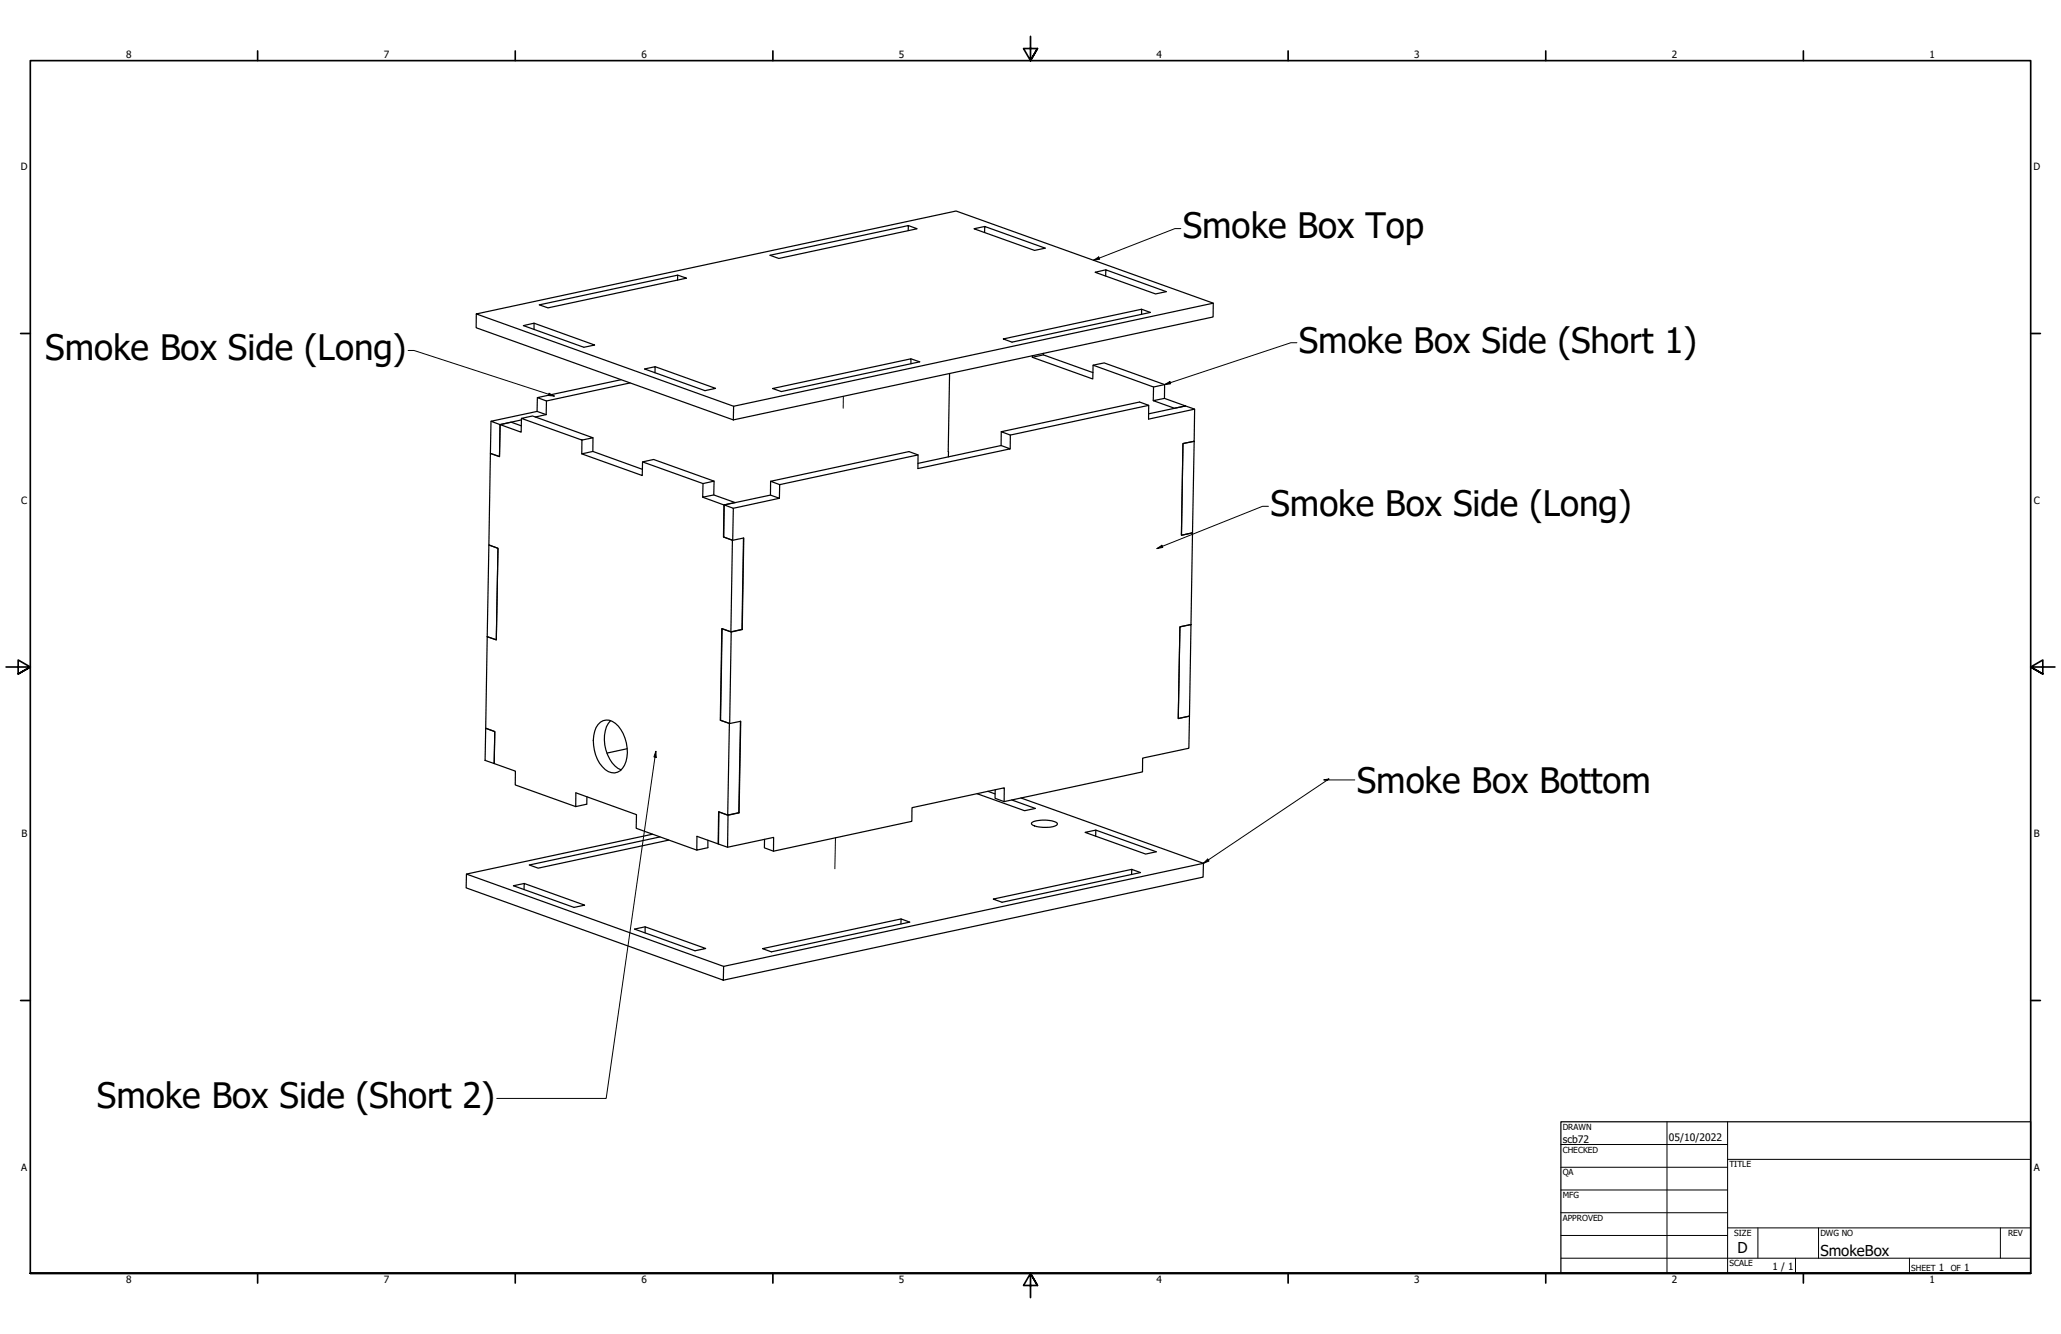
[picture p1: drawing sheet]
<svg xmlns="http://www.w3.org/2000/svg" width="864mm" height="559mm" viewBox="0 0 864 559" stroke-linecap="round" stroke-linejoin="round" font-family="sans-serif">
<!-- layer: Tweak Trail (ANSI) -->
<path d="M353.4 166.1l-.1 4.9M350.1 351l-.3 12.9" fill="none" stroke="#000" stroke-width=".42"/>
<!-- layer: Visible (ANSI) -->
<g fill="none" stroke="#000" stroke-width=".51">
<path d="M380.6 94.5l3.7 1.3-58 12.5-3.7-1.4 58-12.4v2.1M412.6 94.9l-4.5 .9 25.4 9.1 4.5-1-25.4-9v2.5M284 115.3l3.7 1.2-58.1 12.5-3.6-1.3 58-12.4-.1 2M463.4 113l-4.5 1 25.3 9.1 4.5-.9-25.3-9.2-.1 2.6M199.6 131.5l107.8 38.7-.1 5.7-107.8-38.6 .1-5.8 201-43.1 107.8 38.6-.1 5.8-201 43.1M223.8 135.4l25.4 9.1-4.5 1-25.4-9.1 4.5-1v2.6M478.3 129.5l3.7 1.4-57.9 12.4-3.7-1.3 57.9-12.5v2.1M508.4 127l-201 43.2M260.2 159.1l-35 7.5 3.8 1.4-.1 5.7M274.5 153.6l25.3 9.1-4.4 .9-25.3-9 4.4-1-.1 2.5M381.7 150.3l3.7 1.3-58 12.4-3.7-1.2 58-12.5v2.1M397.9 156.5l-.5 34.9"/>
<path d="M432.6 149.7l25.3 9.1 .1-5.8 4.7-1 25.3 9.1M432.6 149v.7l4.6-1 20.8 7.4M437.2 148v.7M458 153l25.4 9.1 4.6-1-.1 5.8M218.4 178.4l-4.2-1.6-4.7 1.1-.2 13.4-3.8-1.4-.6 38.4 3.8 1.4-.7 38.3-3.8-1.3-.7 38.4 3.8 1.4-.2 13.3 8.9 3.2-.1 5.8 25.3 9.1M218.5 175.3l4.6-1.1 25.4 9.2-4.7 .9zM218.5 175.3l-.1 5.7-8.9-3.1 9-2M225 172.3l-19.3 4.2 3.8 1.4-.2 13.4-3.8-1.4 .2-13.4M225.2 166.6l-.2 5.7 3.9 1.4M228.9 173.7l-4.6 1M264 160.4l-35 7.6M481.3 173.4l15.5-3.3 3.8 1.3-.2 13.4-4.7 1-.7 38.4 4.7-1-.7 38.4-4.6 1-.7 38.4 4.7-1-.2 13.4-19.4 4.2-.1 5.7-57.9 12.5-3.9-1.4 .1-3.6"/>
<path d="M481.3 169.8l-57.9 12.4M483.2 167.8l4.7-.9 8.9 3.2-4.7 .9zM483.4 162.1l-.2 5.7M500.6 171.4l-19.3 4.2v-5.8l-3.8-1.4-58 12.4 3.9 1.4-.1 5.8M243.8 190.1l25.3 9.1 .1-5.7 4.7-1 25.3 9M243.8 184.3v5.8l4.6-1 20.8 7.5M248.5 183.4l-.1 5.7M269.2 193.5l25.4 9.1 4.6-1.1-.1 5.8M384.7 190.6l-58 12.4M419.5 186.6l-34.9 7.5M419.5 180.8v5.8l3.8 1.4-38.7 8.3 .1-5.7-3.8-1.4-58 12.4 3.8 1.4-.1 5.7M495.7 185.8l4.7-1-.7 38.4-4.7 1z"/>
<path d="M294.4 208.3l8.9 3.2 4.7-.9M294.6 202.6l-.2 5.7 4.7-1 8.9 3.2M303.3 211.5v13.4M303.5 211.5l-.2 13.5 3.7 1.3 4.7-.9-.8 38.3M322.8 207.4l-19.3 4.1 3.8 1.4-.3 13.4M322.9 201.6l-.1 5.8 3.8 1.3-19.3 4.2M204.9 228.3l3.8 1.4-.7 38.3-3.8-1.3zM303.1 224.9l3.8 1.4-.6 38.4 4.6-1M311.5 225.4l-.6 38.3M306.3 264.7l-3.8-1.4-.6 38.4M306.4 264.7l-.6 38.4M311 263.7l-4.6 1-3.8-1.4-.7 38.5 3.9 1.3 4.6-1-.8 38.3"/>
<path d="M494.4 262.6l4.6-1-.6 38.4-4.7 1zM203.5 305.1l3.8 1.4-.2 13.3-3.8-1.3zM251.6 302.5a5.4 5.4 0 0 1 7.5 1.7 16.4 16.4 0 0 1 2.6 16.3 5.1 5.1 0 0 1-4.5 3.3 5.1 5.1 0 0 1-4.8-2.6 15.8 15.8 0 0 1-1.8-17.7zM255.8 301.9a12.6 12.6 0 0 0-1.9 12.2 12 12 0 0 0 6.4 8.4M262.8 313.6l-8.5 1.9M301.8 301.7l3.8 1.3-.7 38.4 4.7-1M310.3 302.1l-.7 38.3M245.9 333.8v3.1l-4.7 1 .1-5.8 25.4 9.1-.1 5.8 25.4 9.1M409.4 332.5l19.9 7.1 4.5-1-9.9-3.5M414 331.5l2.9 1M420.8 335.8v-5.8l-38.7 8.3v5.7l-58 12.6-3.8-1.4 .1-3.6M427.8 334.3l76.5 27.3-.2 5.8-201 43.2"/>
<path d="M273.4 349.4l-77.9 16.7M276.5 350.6l-54.7 11.7 3.7 1.4 54.7-11.8M279.8 351.7v.3M296.6 352v3.1l-4.6 1v-5.8l8.9 3.2M304.9 341.4l-3.8-1.4v13.5M305.1 341.5l-.2 13.4M309.7 340.5l-4.6 1-3.9-1.4-.1 13.5 3.8 1.3 19.3-4.1-.1 5.8M432.2 344.8a11.9 11.9 0 0 1 9.6-.6l1.2 .7v.4a11 11 0 0 1-9.5 .6l-1.3-.7zM459.2 347.7l-4.5 1 25.4 9.1 4.4-1-25.3-9.1-.1 2.6M195.5 366.1l107.7 38.7-.1 5.8-107.8-38.7zM219.6 370.1l-4.5 .9 25.4 9.1 4.5-.9-25.4-9.1v2.5M474.2 364.2l-58 12.4 3.7 1.4 58-12.5-3.7-1.3v2.1"/>
<path d="M504.3 361.6l-201.1 43.2M270.3 388.2l-4.4 1 25.3 9.1 4.5-1-25.4-9.1v2.6M377.6 384.9l-58.1 12.5 3.7 1.3 58-12.4-3.6-1.4-.1 2.1"/>
</g>
<!-- layer: Border (ANSI) -->
<g fill="none" stroke="#000" stroke-width=".7">
<path d="M431.8 15.2v10.2l-2.9-5.1h5.8l-2.9 5.1 2.9-5.1M107.9 21.3v4.1M215.9 21.3v4.1M323.8 21.3v4.1M539.8 21.3v4.1M647.7 21.3v4.1M755.6 21.3v4.1M8.6 139.7h4.1M850.9 139.7h4.1M2.5 279.4h10.2l-5.1-2.9v5.8l5.1-2.9-5.1 2.9M861.1 279.4h-10.2l5.1-2.9v5.8l-5.1-2.9 5.1 2.9M8.6 419.1h4.1"/>
<path d="M850.9 419.1h4.1M12.7 533.4v-508h838.2v508h-838.2h838.2M107.9 533.4v4.1M215.9 533.4v4.1M323.8 533.4v4.1M434.7 538.5l-2.9-5.1 2.9 5.1h-5.8l2.9-5.1v10.2M539.8 533.4v4.1M647.7 533.4v4.1M755.6 533.4v4.1"/>
</g>
<!-- layer: Title (ANSI) -->
<g fill="none" stroke="#000" stroke-width=".42">
<path d="M654 479.4h69.9M698.5 469.9v63.5M723.9 469.9v63.5M654 488.9h69.9M654 498.5h69.9M723.9 485.6h127M654 508h69.9M654 517.5h69.9M723.9 514.3h127M736.6 514.3v12.7M762 514.3v12.7M838.2 514.3v12.7"/>
<path d="M654 527h196.9M752.3 527v6.4M800.1 527v6.4"/>
</g>
<path d="M654 469.9h196.9v63.5h-196.9z" fill="none" stroke="#000" stroke-width=".51"/>
<!-- layer: Symbol (ANSI) -->
<path d="M494.8 95.8h-2.5l-34.1 13.2M458.2 109l2.2-1.4 .4 1zM171 146.8h2.5l58.8 19.1M543.4 143.6h-2.5l-52.9 17.5M230.1 164.7l2.2 1.2-2.6-.2zM488 161.1l2.2-1.3 .3 1zM531.5 212.1h-2.5l-44.2 17.7M484.8 229.8l2.1-1.4 .3 .9zM274.8 314.7l.2 2.5-1-.1zM274.8 314.7l-20.8 145.4h-45.8M567.7 326.7h-13l2.2-.4-52.6 35.3M504.3 361.6l1.7-1.7 .6 .8z" fill="none" stroke="#000" stroke-width=".42"/>
<g fill="#000">
<path d="M458.2 109l2.2-1.4 .4 1z" fill-rule="evenodd"/>
<path d="M488 161.1l2.2-1.3 .3 1z" fill-rule="evenodd"/>
<path d="M230.1 164.7l2.2 1.2-2.6-.2z" fill-rule="evenodd"/>
<path d="M484.8 229.8l2.1-1.4 .3 .9z" fill-rule="evenodd"/>
<path d="M274.8 314.7l.2 2.5-1-.1z" fill-rule="evenodd"/>
<path d="M504.3 361.6l1.7-1.7 .6 .8z" fill-rule="evenodd"/>
</g>
<g font-size="14.7">
<text x="495.6" y="99.8">Smoke Box Top</text>
<text x="544.2" y="147.7">Smoke Box Side (Short 1)</text>
<text x="19" y="150.9">Smoke Box Side (Long)</text>
<text x="532.3" y="216.2">Smoke Box Side (Long)</text>
<text x="568.5" y="332.2">Smoke Box Bottom</text>
<text x="40.6" y="464.2">Smoke Box Side (Short 2)</text>
</g>
<g font-size="6.3">
<text x="728.1" y="524.9">D</text>
<text x="762.8" y="526.2">SmokeBox</text>
</g>
<g font-size="4.3">
<text x="654.8" y="478.6">scb72</text>
<text x="699.3" y="478">05/10/2022</text>
</g>
<g font-size="4.2">
<text x="52.8" y="24.4">8</text>
<text x="160.8" y="24.4">7</text>
<text x="268.7" y="24.4">6</text>
<text x="376.7" y="24.4">5</text>
<text x="484.6" y="24.4">4</text>
<text x="592.6" y="24.4">3</text>
<text x="700.5" y="24.4">2</text>
<text x="808.5" y="24.4">1</text>
<text x="8.8" y="71.4">D</text>
<text x="852" y="71.4">D</text>
<text x="8.9" y="211.1">C</text>
<text x="852.2" y="211.1">C</text>
<text x="9" y="350.8">B</text>
<text x="852.2" y="350.8">B</text>
<text x="8.9" y="490.5">A</text>
<text x="852.2" y="490.5">A</text>
<text x="742.8" y="532">1 / 1</text>
<text x="812.4" y="532.6">1</text>
<text x="823" y="532.6">1</text>
<text x="52.8" y="537.5">8</text>
<text x="160.8" y="537.5">7</text>
<text x="268.7" y="537.5">6</text>
<text x="376.7" y="537.5">5</text>
<text x="484.6" y="537.5">4</text>
<text x="592.6" y="537.5">3</text>
<text x="700.5" y="537.5">2</text>
<text x="808.5" y="537.5">1</text>
</g>
<g font-size="3.5">
<text x="654.8" y="473.2">DRAWN</text>
<text x="654.8" y="482.8">CHECKED</text>
<text x="724.7" y="488.9">TITLE</text>
<text x="654.8" y="492.3">QA</text>
<text x="654.8" y="501.8">MFG</text>
<text x="654.8" y="511.4">APPROVED</text>
<text x="726.7" y="517.7">SIZE</text>
<text x="762.8" y="517.7">DWG NO</text>
<text x="841.4" y="517.7">REV</text>
<text x="724.7" y="530.4">SCALE</text>
<text x="800.9" y="532.6">SHEET</text>
<text x="817.4" y="532.6">OF</text>
</g>
</svg>
